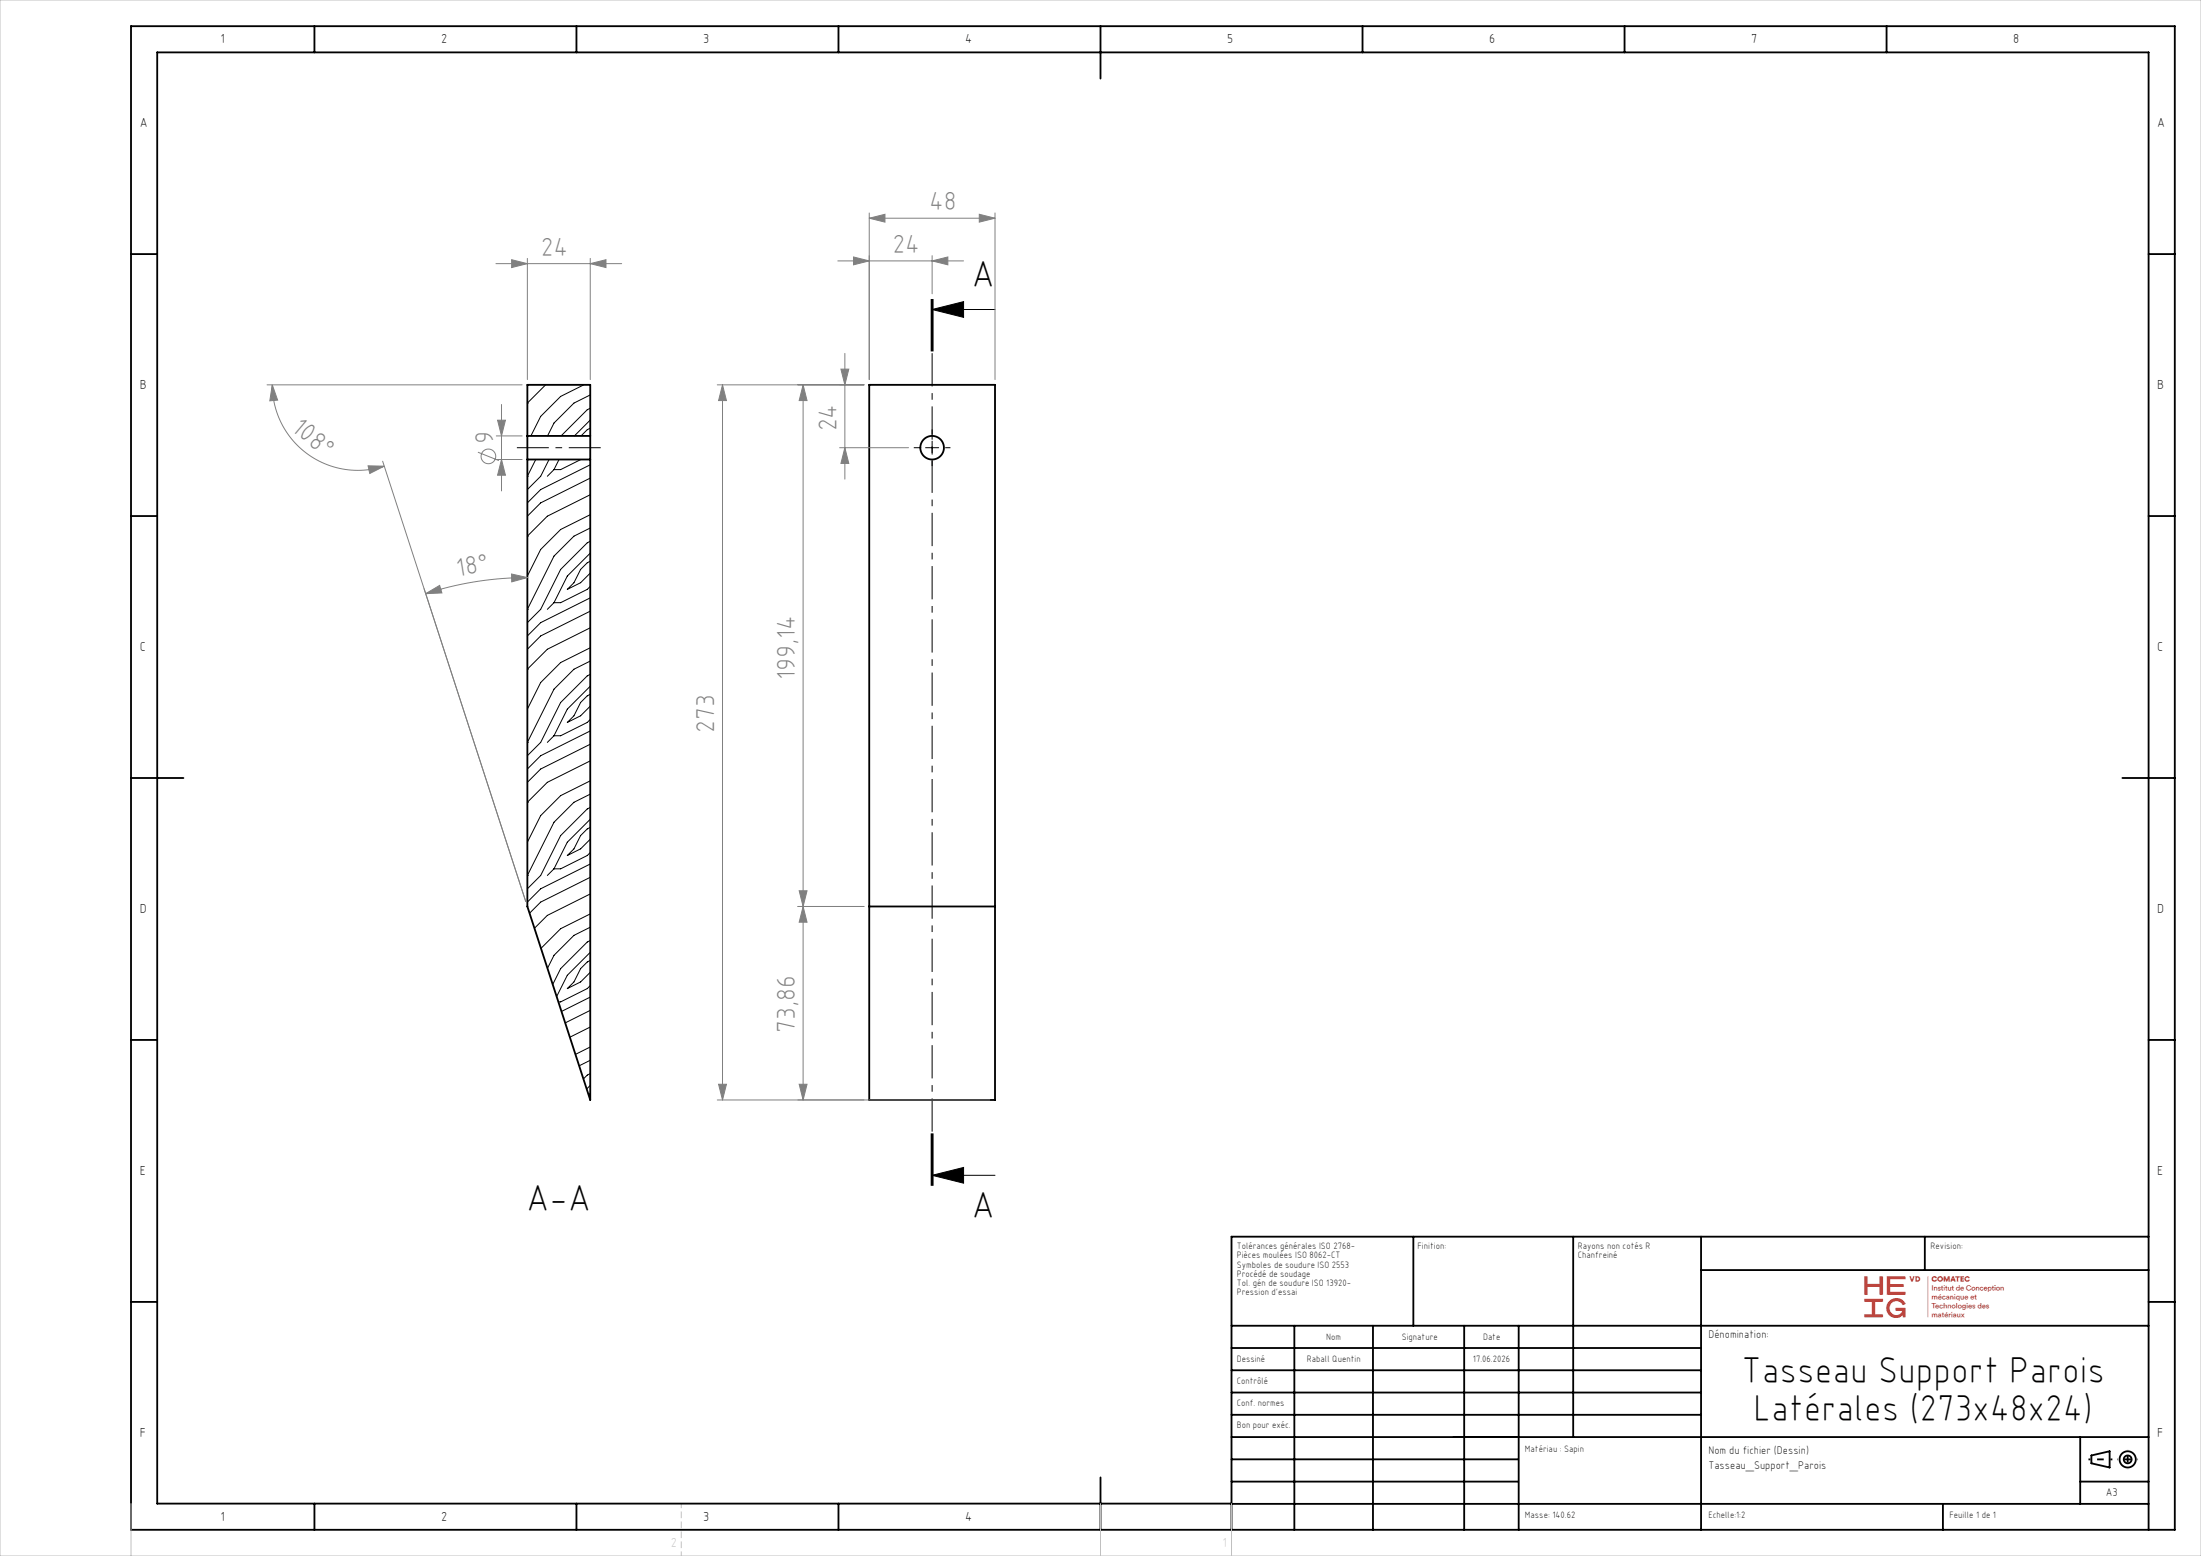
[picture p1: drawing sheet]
<svg xmlns="http://www.w3.org/2000/svg" width="420mm" height="297mm" viewBox="0 0 420 297" stroke-linecap="round" stroke-linejoin="round" font-family="sans-serif">
<g fill="none" stroke="#000" stroke-width=".35">
<path d="M25 5h390v287h-390zM60 5v5M110 5v5M160 5v5M210 5v10M260 5v5M310 5v5M360 5v5M25 48.5h5M410 48.5h5M165.9 73.5h24v136.5h-24zM25 98.5h5"/>
<path d="M100.6 83.2v4.5M100.6 83.2v-9.7h12v9.7M100.6 83.2h12M100.6 87.7h12M100.6 87.7v85.3l12 37v-122.3M112.6 83.2v4.5M410 98.5h5M25 148.5h10M405 148.5h10M165.9 173h24M25 198.5h5M410 198.5h5"/>
<path d="M269.7 236.1v17M300.2 236.1v38.2M324.6 236.1v55.9M367.3 236.1v6.3M410 236.1h-175v55.9M25 248.5h5M235 253.1h175M235 257.3h89.6M247 253.1v38.9M262 253.1v38.9M279.4 253.1v38.9M289.8 253.1v38.9"/>
<path d="M324.6 242.4h85.4M410 248.5h5M235 270.1h89.6M235 265.8h89.6M235 261.6h89.6M235 278.6h54.6M235 274.3h175M397 274.3v12.8M399.1 277.8l3.5-.8v3.1l-3.5-.8zM60 287v5M110 287v5M160 287v5"/>
<path d="M210 282v10M235 287.1h175M235 287h-205v-277h380v282M235 282.8h54.6M370.8 287.1v4.9M397 282.8h13"/>
<circle cx="177.9" cy="85.5" r="2.25"/>
<circle cx="406" cy="278.6" r=".75"/>
<circle cx="406" cy="278.6" r="1.55"/>
</g>
<g fill="none" stroke="#000" stroke-width=".19">
<path d="M177.7 57.1v10M177.9 59.1l6-1.5v3zM177.9 57.1v10M177.9 59.1h12M178.1 57.1v10M100.6 76.9h.1M104.1 73.5l-3.5 3.4M111.4 73.5l-4.4 2.2-3.8 3.8-1.9 3.7M112.6 77.9l-.5 .3-5 5M112.6 75.4l-3.1 1.5-3.8 3.8-1.2 2.5M100.6 90.9h.1M102.2 87.7l-1.6 3.2"/>
<path d="M104.8 87.7l-1.6 3.2-2.6 2.5M105.7 89.6l-1.3 1.3M106.7 87.7l-1 1.9M110.8 87.7l-3.8 1.9h-1.3M112.6 81.7l-.5 .3-1.2 1.2M112.6 80.2l-3 3M112.6 91.3l-9.4 4.7-2.6 2.5M112.6 94.4l-8.2 4.1-3.8 3.8M112.6 98.2l-5.6 2.9-3.8 3.8-2.6 5.1M112.6 88.7l-9.4 4.7-2.6 2.6M176.6 85.5h2.5M177.9 84.2v2.5"/>
<path d="M100.6 116.3h.1M100.6 102.3h.1M105.7 115l-1.3 1.3M112.6 111.9l-.5 .6-5.1 2.5h-1.3M112.6 107.1l-.5 .3-1.3 1.3-1.3 2.5-1.2 1.3 2.5-1.3 1.8-1.8M112.6 103.3l-.5 .3-5.1 5.1-3.8 7.6-2.6 2.5M112.6 114.1l-9.4 4.7-2.6 2.6M112.6 105.6l-4.3 4.4-2.6 5M112.6 116.7l-9.4 4.7-2.6 2.5M112.6 100.8l-3.1 1.5-3.8 3.8-5.1 10.2M112.6 119.8l-8.2 4.1-3.8 3.8M100.6 127.7h.1"/>
<path d="M112.6 137.3l-.5 .6-5.1 2.5h-1.3M112.6 132.5l-.5 .3-1.3 1.3-1.3 2.5-1.2 1.3 2.5-1.3 1.8-1.8M112.6 128.7l-.5 .3-5.1 5.1-3.8 7.6-2.6 2.5M112.6 139.5l-9.4 4.7-2.6 2.6M112.6 131l-4.3 4.4-2.6 5M112.6 126.2l-3.1 1.5-3.8 3.8-5.1 10.2M112.6 123.6l-5.6 2.9-3.8 3.8-2.6 5.1M100.6 141.7h.1M100.6 153.1h.1M105.7 140.4l-1.3 1.3M112.6 157.9l-.5 .3-1.3 1.3-1.3 2.5-1.2 1.3 2.5-1.3 1.8-1.8M112.6 154.1l-.5 .3-5.1 5.1-3.8 7.6-2.6 2.5"/>
<path d="M112.6 142.1l-9.4 4.7-2.6 2.5M112.6 156.4l-4.3 4.4-2.6 5M112.6 151.6l-3.1 1.5-3.8 3.8-5.1 10.2M112.6 145.2l-8.2 4.1-3.8 3.8M112.6 149l-5.6 2.9-3.8 3.8-2.6 5.1M100.6 167.1h.1M105.7 165.8l-1.3 1.3M112.6 162.7l-.5 .6-5.1 2.5h-1.3M112.6 167.5l-9.4 4.7-2.1 2.1M112.6 164.9l-9.4 4.7-2.6 2.6M112.6 179.5l-.5 .3-5.1 5.1-1.5 3M112.6 177l-3.1 1.5-3.8 3.8-1.2 2.5"/>
<path d="M112.6 170.6l-8.2 4.1-2.4 2.5M112.6 174.4l-5.6 2.9-3.8 3.7M112.6 188.1l-.5 .6-5.1 2.5h-.4M112.6 183.3l-.5 .3-1.3 1.3-1.3 2.5-1.2 1.3 2.5-1.3 1.8-1.8M112.6 181.8l-4.3 4.4-2.1 4M112.6 199.8l-2.8 1.5M112.6 190.3l-5.5 2.8M112.6 192.9l-4.7 2.3M112.6 196l-3.9 2M112.6 207.2l-.6 .7M112.6 204.9l-.5 .3-.8 .7M112.6 208.7l-.3 .2"/>
<path d="M112.6 202.4l-2.1 1M177.7 216.3v10M177.9 216.3v10M178.1 216.3v10zM177.9 224.3l6-1.5v3zM177.9 224.3h12"/>
</g>
<g fill="none" stroke="#808080" stroke-width=".19">
<path d="M94.6 50.3h24M97.6 49.6l3 .7-3 .8zM100.6 49.3v23.2M112.6 50.3l3-.7v1.5zM112.6 49.3v23.2M159.9 49.8h24M162.9 49.1l3 .7-3 .8zM165.9 41.7l3-.8v1.5zM165.9 40.7v31.8M165.9 41.7h24M177.9 49.8l3-.7v1.5zM177.9 48.8v7.3"/>
<path d="M186.9 40.9l3 .8-3 .7zM189.9 40.7v31.8M51 73.5h48.6M52 73.5l1 2.9-1.5 .1zM52 73.5a16.3 16.3 0 0 0 21.3 15.5M95.7 77.2v16.5M136.9 73.5h28M137.9 73.5l.7 3h-1.5zM137.9 73.5v136.5M153.3 73.5l.7 3h-1.5zM153.3 73.5v136.5M160.5 70.5h1.5l-.8 3z"/>
<path d="M161.2 67.5v24M70.2 88.9l3.1 .1-2.7 1.4zM73 88l27.3 84.1M91.2 86.3l4 1.6M94.7 83.2h4.9M94.7 87.7h4.9M94.9 80.2h1.5l-.7 3zM95.7 87.7l.7 3h-1.5zM160.2 85.5h13.2M161.2 85.5l.8 3h-1.5zM81.2 113.3l2.7-1.6 .4 1.5zM97.6 109.6l3 .6-2.9 .9z"/>
<path d="M100.6 110.2a62.8 62.8 0 0 0-19.4 3.1M152.3 173h12.6M152.5 170h1.5l-.7 3zM153.3 173l.7 3h-1.5zM136.9 210h52M137.1 207h1.5l-.7 3zM152.5 207h1.5l-.7 3z"/>
<circle cx="93.2" cy="87.1" r="1.4"/>
</g>
<path d="M98.6 85.5h16" fill="none" stroke="#000" stroke-width=".19" stroke-dasharray="30.5 1.3 1.3 1.3" stroke-dashoffset="24.4" stroke-linecap="butt"/>
<path d="M175.4 85.5h-1M177.9 83v-1M177.9 88v1M180.4 85.5h1" fill="none" stroke="#000" stroke-width=".19" stroke-dasharray="30.5 1.3 1.3 1.3" stroke-linecap="butt"/>
<path d="M177.9 57.1v169.2" fill="none" stroke="#000" stroke-width=".19" stroke-dasharray="6.3 1.3 1.3 1.3" stroke-dashoffset="-.2" stroke-linecap="butt"/>
<path d="M398.5 278.6h4.6" fill="none" stroke="#000" stroke-width=".35" stroke-dasharray="30.5 1.3 1.3 1.3" stroke-dashoffset="30.1" stroke-linecap="butt"/>
<path d="M406 276.6v3.8" fill="none" stroke="#000" stroke-width=".35" stroke-dasharray="30.5 1.3 1.3 1.3" stroke-dashoffset="30.5" stroke-linecap="butt"/>
<path d="M408 278.6h-4" fill="none" stroke="#000" stroke-width=".35" stroke-dasharray="30.5 1.3 1.3 1.3" stroke-dashoffset="30.4" stroke-linecap="butt"/>
<path d="M130 287v10" fill="none" stroke="#c0c0c0" stroke-width=".19" stroke-dasharray="1.3 .6" stroke-dashoffset=".4" stroke-linecap="butt"/>
<path d="M0 0h420v297h-420zM25 287v10M210 287v10M235 287v10" fill="none" stroke="#c0c0c0" stroke-width=".19"/>
<path d="M177.9 59.1l6-1.5v3zM177.9 224.3l6-1.5v3z" fill="#000"/>
<g fill="#808080">
<path d="M112.6 50.3l3-.7v1.5zM97.6 49.6l3 .7-3 .8z"/>
<path d="M97.6 109.6l3 .6-2.9 .9zM81.2 113.3l2.7-1.6 .4 1.5z"/>
<path d="M161.2 85.5l.8 3h-1.5zM160.5 70.5h1.5l-.8 3z"/>
<path d="M153.3 173l.7 3h-1.5zM152.5 207h1.5l-.7 3z"/>
<path d="M137.9 73.5l.7 3h-1.5zM137.1 207h1.5l-.7 3zM153.3 73.5l.7 3h-1.5zM152.5 170h1.5l-.7 3z"/>
<path d="M94.9 80.2h1.5l-.7 3zM95.7 87.7l.7 3h-1.5z"/>
<path d="M52 73.5l1 2.9-1.5 .1zM70.2 88.9l3.1 .1-2.7 1.4z"/>
<path d="M165.9 41.7l3-.8v1.5zM186.9 40.9l3 .8-3 .7z"/>
<path d="M162.9 49.1l3 .7-3 .8zM177.9 49.8l3-.7v1.5z"/>
</g>
<g font-size="7.1">
<text x="185.4" y="54.7">A</text>
<text x="100.4" y="231.1">A-A</text>
<text x="185.4" y="232.4">A</text>
<text x="332.3" y="264">Tasseau Support Parois</text>
<text x="334.6" y="271.1">Latérales (273x48x24)</text>
</g>
<g font-size="5" fill="#808080">
<text x="177.3" y="40.1">48</text>
<text x="103.2" y="48.8">24</text>
<text x="170.3" y="48.3">24</text>
<text x="55.4" y="82" transform="rotate(40 55.4 82)">108°</text>
<text x="159.7" y="82.3" transform="rotate(-90 159.7 82.3)">24</text>
<text x="94.2" y="84.8" transform="rotate(-90 94.2 84.8)">9</text>
<text x="87.3" y="110.1" transform="rotate(-9 87.3 110.1)">18°</text>
<text x="151.7" y="129.8" transform="rotate(-90 151.7 129.8)">199,14</text>
<text x="136.4" y="139.8" transform="rotate(-90 136.4 139.8)">273</text>
<text x="151.7" y="197.2" transform="rotate(-90 151.7 197.2)">73,86</text>
</g>
<g font-size="2.5">
<text x="42.1" y="8.2">1</text>
<text x="84.2" y="8.2">2</text>
<text x="134.2" y="8.2">3</text>
<text x="184.2" y="8.2">4</text>
<text x="234.2" y="8.2">5</text>
<text x="284.2" y="8.2">6</text>
<text x="334.2" y="8.2">7</text>
<text x="384.2" y="8.2">8</text>
<text x="26.7" y="24.2">A</text>
<text x="411.7" y="24.2">A</text>
<text x="26.7" y="74.2">B</text>
<text x="411.7" y="74.2">B</text>
<text x="26.7" y="124.2">C</text>
<text x="411.7" y="124.2">C</text>
<text x="26.7" y="174.2">D</text>
<text x="411.7" y="174.2">D</text>
<text x="26.7" y="224.2">E</text>
<text x="411.7" y="224.2">E</text>
<text x="26.7" y="274.2">F</text>
<text x="411.7" y="274.2">F</text>
<text x="42.1" y="290.2">1</text>
<text x="84.2" y="290.2">2</text>
<text x="134.2" y="290.2">3</text>
<text x="184.2" y="290.2">4</text>
</g>
<text font-size="2.5" fill="#e1251b" x="355.8" y="251.5">⟫</text>
<text font-size="2.5" fill="#c0c0c0" x="128" y="295.3">2</text>
<g font-size="2.1">
<text x="326" y="255.5">Dénomination:</text>
<text x="326" y="277.5">Nom du fichier (Dessin)</text>
<text x="326" y="280.5">Tasseau_Support_Parois</text>
<text x="401.9" y="285.5">A3</text>
</g>
<g font-size="1.8">
<text x="236" y="238.4">Tolérances générales ISO 2768-</text>
<text x="270.5" y="238.4">Finition:</text>
<text x="301.1" y="238.4">Rayons non cotés R</text>
<text x="368.4" y="238.4">Revision:</text>
<text x="236" y="240.2">Pièces moulées ISO 8062-CT</text>
<text x="236" y="242">Symboles de soudure ISO 2553</text>
<text x="236" y="243.7">Procédé de soudage</text>
<text x="236" y="245.5">Tol. gén de soudure ISO 13920-</text>
<text x="301.1" y="240.2">Chanfreiné</text>
<text x="236" y="247.3">Pression d'essai</text>
<text x="253.1" y="255.7">Nom</text>
<text x="267.5" y="255.7">Signature</text>
<text x="283" y="255.7">Date</text>
<text x="236" y="260">Dessiné</text>
<text x="249.4" y="260">Raball Quentin</text>
<text x="281.1" y="260">17.06.2026</text>
<text x="236" y="264.1">Contrôlé</text>
<text x="236" y="268.3">Conf. normes</text>
<text x="236" y="272.5">Bon pour exéc.</text>
<text x="291" y="277.2">Matériau : Sapin</text>
<text x="291" y="289.8">Masse: 140.62</text>
<text x="326" y="289.8">Echelle:1:2</text>
<text x="372" y="289.8">Feuille 1 de 1</text>
</g>
</svg>
